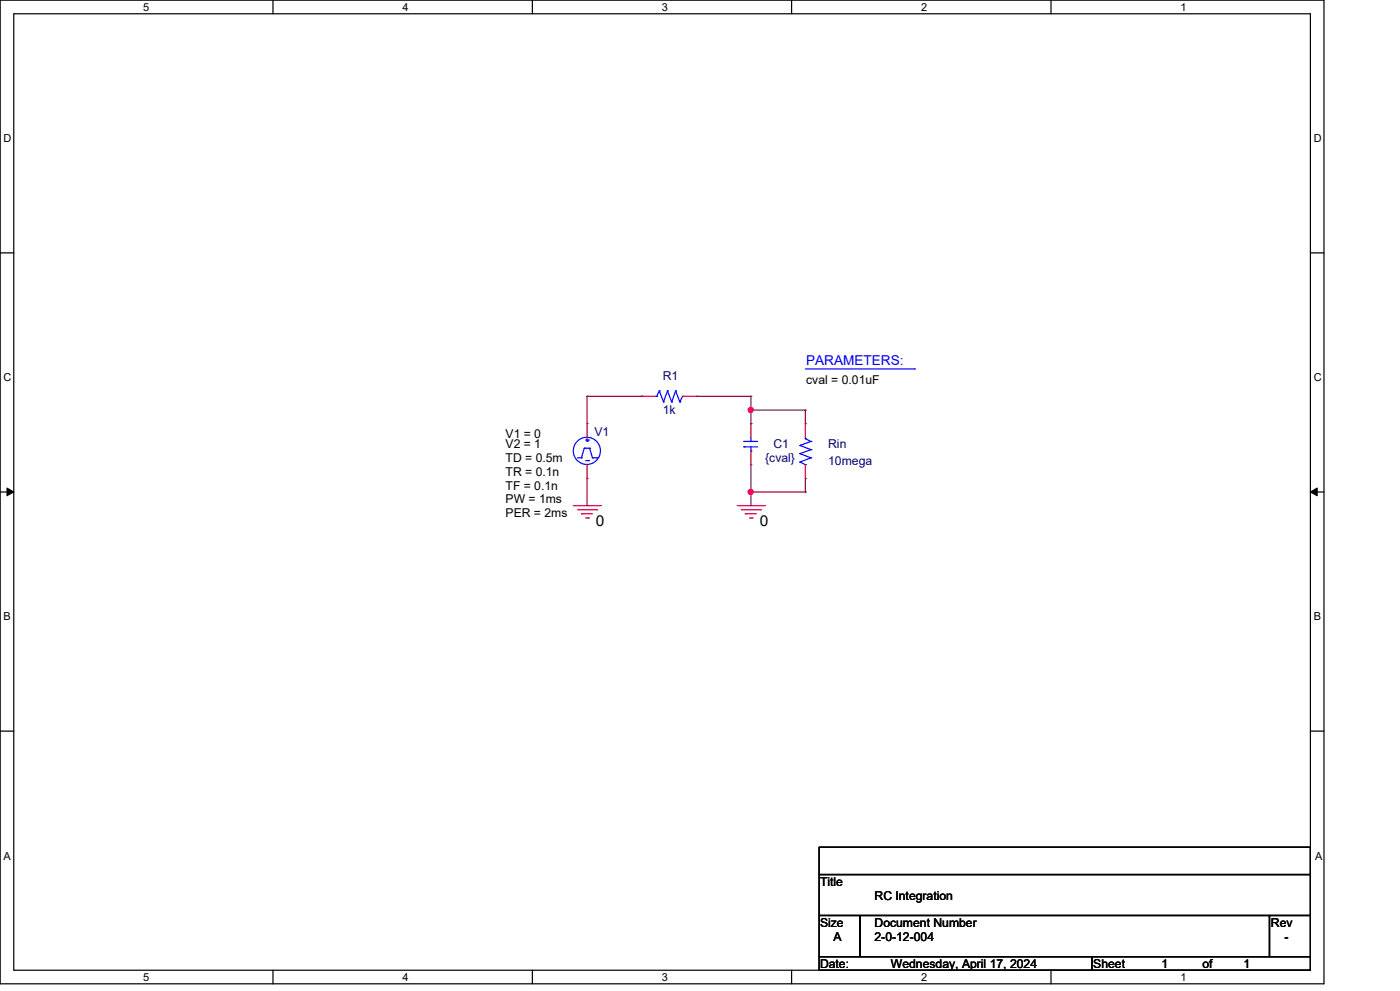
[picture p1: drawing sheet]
<svg xmlns="http://www.w3.org/2000/svg" width="297mm" height="210mm" viewBox="0 0 297 210" stroke-linecap="round" stroke-linejoin="round" font-family="sans-serif">
<g fill="none" stroke="#000" stroke-width=".25">
<path d="M0 0h280.6v208.4h-280.6zM2.9 2.9h274.8v202.6h-274.8zM57.8 0v2.9M112.8 0v2.9M167.8 0v2.9M222.7 0v2.9M0 53.6h2.9M277.7 53.6h2.9M0 104.2h2.9M277.7 104.2h2.9M0 154.9h2.9M277.7 154.9h2.9"/>
<path d="M173.6 179.4h104.1v5.8h-104.1zM173.6 185.2h104.1v8.7h-104.1zM173.6 193.9h8.7v8.7h-8.7zM182.3 193.9h86.7v8.7h-86.7zM269 193.9h8.7v8.7h-8.7zM57.8 205.5v2.9M112.8 205.5v2.9M167.8 205.5v2.9M173.6 202.6h57.8v2.9h-57.8zM222.7 205.5v2.9M231.4 202.6h46.3v2.9h-46.3z"/>
</g>
<path d="M1.5 103.4l1.4 .8-1.4 .8zM277.7 104.2l1.4-.8v1.6z" fill="#000" stroke="#000" stroke-width=".21"/>
<g fill="none" stroke="#f00" stroke-width=".25">
<path d="M124.4 89.7h.1M124.4 89.7v2.9M124.4 98.4v2.9M136 83.9h.1M136 83.9h2.9M144.7 83.9h2.8M147.5 83.9h.1M159.1 89.7h.1M159.1 98.4h.1M159.1 89.7v2.9M159.1 95.5v2.9M170.7 89.7h.1"/>
<path d="M170.7 89.7v2.9M170.7 98.4v2.9M121.5 107.1h5.8M122.4 108h4M123.2 108.8h.1M123.2 108.8h2.4M124.1 109.7h.6M124.4 101.3h.1M124.7 109.7h.1M126.4 108h.1M127.3 107.1h.1M156.2 107.1h5.8"/>
<path d="M157.1 108h4M157.9 108.8h.1M157.9 108.8h2.4M158.8 109.7h.6M159.4 109.7h.1M161.1 108h.1M162 107.1h.1M170.7 101.3h.1"/>
</g>
<g fill="none" stroke="#00f" stroke-width=".25">
<path d="M170.7 78.1h23.1M193.8 78.1h.1M122.4 97h.8M123.2 97h.1M123.8 94.9h.1M123.8 94.9l-.6 2.1M123.8 94.9h1.2M124.1 97.6h.6M124.1 93.2h.6M124.4 93.5h.1M124.4 92.9v.6M124.7 97.6h.1"/>
<path d="M124.7 93.2h.1M125 94.9h.1M125 94.9l.6 2.1M125.6 97h.1M125.6 97h.8M126.4 97h.1M138.9 83.9h.3M139.2 83.9h.1M139.7 82.8h.1M139.7 82.8l-.5 1.1M139.7 82.8l.9 2.3M140.6 85.1h.1"/>
<path d="M141.5 82.8h.1M141.5 82.8l-.9 2.3M141.5 82.8l.8 2.3M142.3 85.1h.1M143.2 82.8h.1M143.2 82.8l-.9 2.3M143.2 82.8l.9 2.3M144.1 85.1h.1M144.7 83.9h.1M144.7 83.9l-.6 1.2M157.6 93.5h.1M157.6 94.6h.1"/>
<path d="M157.6 93.5h3M157.6 94.6h3M159.1 95.5h.1M159.1 93.5h.1M159.1 92.6v.9M159.1 94.6v.9M169.5 94.4h.1M169.5 96.1h.1M169.5 97.9h.1M169.5 94.4l2.4 .8M169.5 96.1l2.4 .9M169.5 97.9l1.2 .5"/>
<path d="M170.7 98.4h.1M170.7 92.9h.1M170.7 92.9l1.2 .6M170.7 92.6v.3M171.9 93.5h.1M171.9 95.2h.1M171.9 97h.1M171.9 93.5l-2.4 .9M171.9 95.2l-2.4 .9M171.9 97l-2.4 .9"/>
<circle cx="124.4" cy="95.5" r="2.88"/>
</g>
<g fill="none" stroke="#800040" stroke-width=".25">
<path d="M124.4 83.9h.1M124.4 83.9v5.8M124.4 83.9h11.6M136 83.9h.1M147.5 83.9h11.6M159.1 83.9h.1M159.1 86.9h.1M159.1 89.7h.1M159.1 83.9v5.8M159.1 98.4v8.7M159.1 86.9h11.6M170.7 86.9h.1"/>
<path d="M170.7 86.9v2.8M124.4 107.1h.1M124.4 101.3v5.8M159.1 104.2h.1M159.1 107.1h.1M159.1 104.2h11.6M170.7 104.2h.1M170.7 101.3v2.9"/>
</g>
<g fill="#f0f" stroke="#f0f" stroke-width=".25">
<circle cx="159.1" cy="86.8" r=".55"/>
<circle cx="159.1" cy="104.2" r=".56"/>
</g>
<g font-size="3.2">
<text x="126.3" y="111.5">0</text>
<text x="161" y="111.5">0</text>
</g>
<text font-size="2.9" fill="#00f" x="170.9" y="77.3">PARAMETERS:</text>
<g font-size="2.6" fill="#000080">
<text x="140.5" y="80.5">R1</text>
<text x="140.5" y="87.8">1k</text>
<text x="126" y="92.4">V1</text>
<text x="163.9" y="95">C1</text>
<text x="175.5" y="95">Rin</text>
<text x="162.2" y="97.9">{cval}</text>
<text x="175.5" y="98.5">10mega</text>
</g>
<g font-size="2.6">
<text x="170.9" y="81.4">cval = 0.01uF</text>
<text x="107.1" y="92.7">V1 = 0</text>
<text x="107.1" y="95">V2 = 1</text>
<text x="107.1" y="97.9">TD = 0.5m</text>
<text x="107.1" y="100.8">TR = 0.1n</text>
<text x="107.1" y="103.7">TF = 0.1n</text>
<text x="107.1" y="106.6">PW = 1ms</text>
<text x="107.1" y="109.5">PER = 2ms</text>
<text x="173.8" y="187.7">Title</text>
<text x="185.3" y="190.6">RC Integration</text>
<text x="173.8" y="196.3">Size</text>
<text x="185.3" y="196.3">Document Number</text>
<text x="269.3" y="196.3">Rev</text>
<text x="176.7" y="199.3">A</text>
<text x="185.3" y="199.3">2-0-12-004</text>
<text x="272.2" y="199.3">-</text>
<text x="173.8" y="205.1">Date:</text>
<text x="188.8" y="205.1">Wednesday, April 17, 2024</text>
<text x="231.7" y="205.1">Sheet</text>
<text x="246.2" y="205.1">1</text>
<text x="254.8" y="205.1">of</text>
<text x="263.5" y="205.1">1</text>
</g>
<g font-size="2.3">
<text x="30.4" y="2.2">5</text>
<text x="85.3" y="2.2">4</text>
<text x="140.3" y="2.2">3</text>
<text x="195.2" y="2.2">2</text>
<text x="250.2" y="2.2">1</text>
<text x=".8" y="30.1">D</text>
<text x="278.4" y="30.1">D</text>
<text x=".8" y="80.8">C</text>
<text x="278.4" y="80.8">C</text>
<text x=".8" y="131.4">B</text>
<text x="278.4" y="131.4">B</text>
<text x=".8" y="182.2">A</text>
<text x="278.7" y="182.2">A</text>
<text x="30.4" y="207.7">5</text>
<text x="85.3" y="207.7">4</text>
<text x="140.3" y="207.7">3</text>
<text x="195.2" y="207.7">2</text>
<text x="250.2" y="207.7">1</text>
</g>
</svg>
